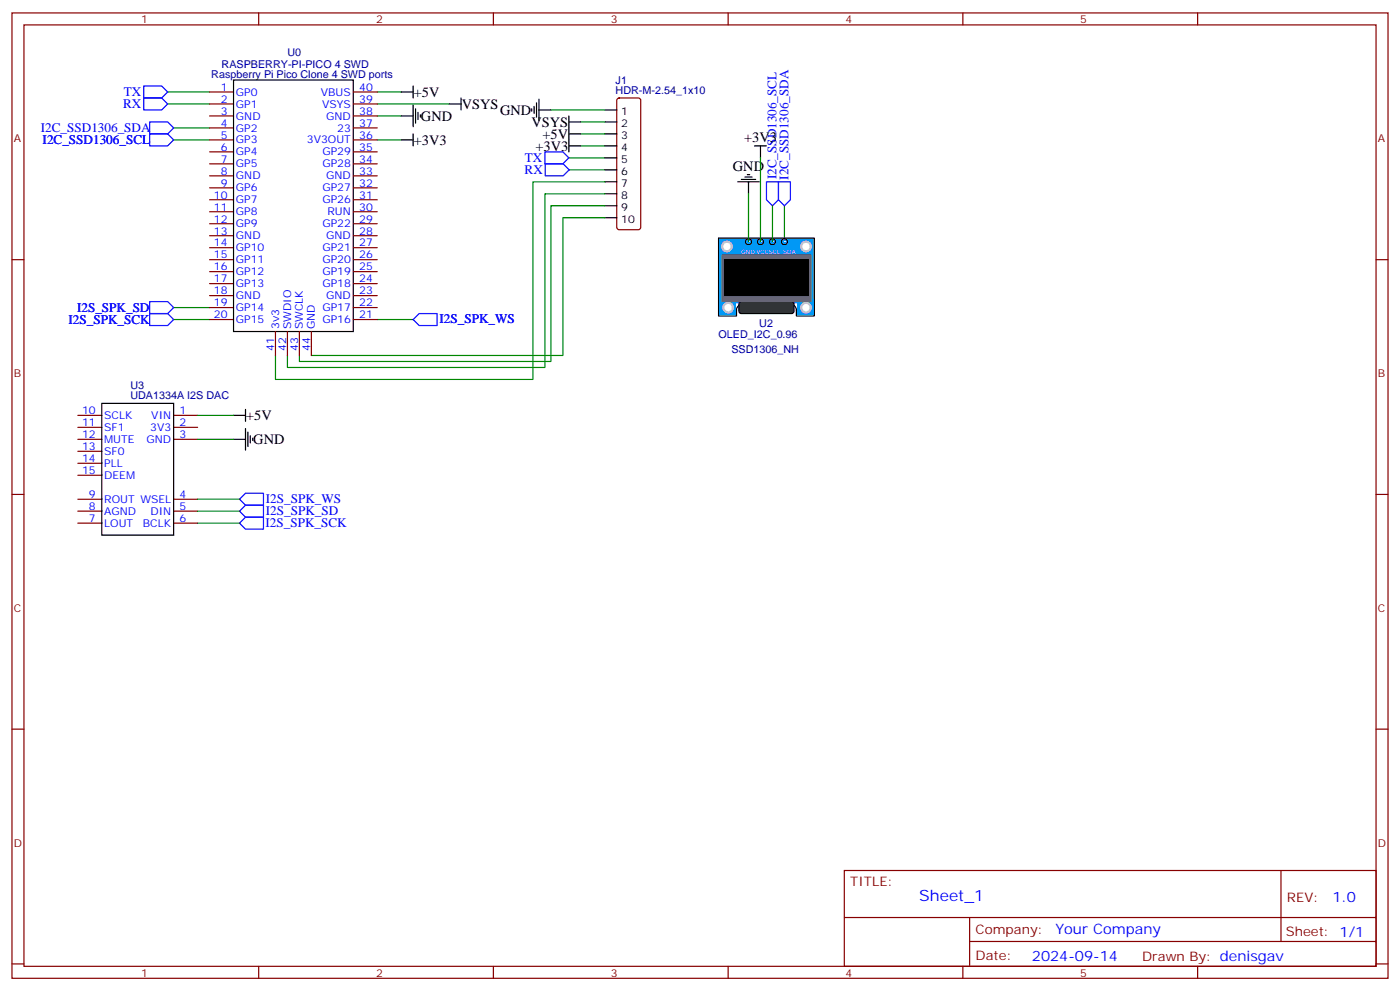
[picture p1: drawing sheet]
<svg xmlns="http://www.w3.org/2000/svg" width="412mm" height="292mm" viewBox="0 0 412 292" stroke-linecap="round" stroke-linejoin="round" font-family="sans-serif">
<g fill="none" stroke="#870000" stroke-width=".35">
<path d="M3.5 3.8h405.4v284.3h-405.4zM7.1 7.3h398.2v277.3h-398.2zM76.2 3.8v3.5M145.3 3.8v3.5M214.5 3.8v3.5M283.6 3.8v3.5M352.8 3.8v3.5M61.7 27.1h7.1M61.7 30.6h7.1M61.7 34.1h7.1M61.7 37.7h7.1M104.1 27.1h7"/>
<path d="M104.1 30.6h7M104.1 34.1h7M104.1 37.7h7M181.9 29.1l.5-.2h5.6l.5 .2 .2 .5v37.4l-.2 .5-.5 .2h-5.6l-.5-.3-.2-.4v-37.4zM61.7 41.2h7.1M61.7 44.7h7.1M61.7 48.3h7.1M61.7 51.8h7.1M61.7 55.3h7.1M61.7 58.8h7.1M104.1 41.2h7M104.1 44.7h7"/>
<path d="M104.1 48.3h7M104.1 51.8h7M104.1 55.3h7M104.1 58.8h7M3.5 76.5h3.6M61.7 76.5h7.1M61.7 62.4h7.1M61.7 65.9h7.1M61.7 69.4h7.1M61.7 73h7.1M104.1 76.5h7M104.1 62.4h7"/>
<path d="M104.1 65.9h7M104.1 69.4h7M104.1 73h7M405.3 76.5h3.6M61.7 80h7.1M61.7 83.5h7.1M61.7 87.1h7.1M61.7 90.6h7.1M61.7 94.1h7.1M81.1 97.6v7.1M84.7 97.6v7.1M88.2 97.6v7.1"/>
<path d="M91.7 97.6v7.1M104.1 80h7M104.1 83.5h7M104.1 87.1h7M104.1 90.6h7M104.1 94.1h7M3.5 145.6h3.6M405.3 145.6h3.6M3.5 214.8h3.6M405.3 214.8h3.6M248.7 256.4h156.6v28.2h-156.6zM377.3 256.4v20.9"/>
<path d="M248.7 270.2h156.5M285.6 277.3h119.6M285.6 270.2v14.2M3.5 283.9h3.6M76.2 284.6v3.5M145.3 284.6v3.5M214.5 284.6v3.5M283.6 284.6v3.5M352.8 284.6v3.5M405.3 283.9h3.6"/>
</g>
<g fill="none" stroke="#008700" stroke-width=".35">
<path d="M49.4 30.6h12.3M49.4 27.1h12.3M51.2 37.7h10.5M111.1 30.6h21.2M111.1 27.1h7.1M111.1 34.1h7.1M162.3 32.4h15.9M171.1 39.4h7.1M171.1 35.9h7.1M51.2 41.2h10.5M111.1 41.2h7.1M167.6 46.5h10.6"/>
<path d="M167.6 50h10.6M171.1 43h7.1M178.2 57.1h-17.7v51.1h-75.8v-3.5M178.2 53.6h-21.2v58.2h-75.9v-7.1M178.2 64.1h-12.4v40.6h-74.1M178.2 60.6h-15.9v45.9h-74.1v-1.8M231.1 60.6v10.6M51.2 94.1h10.5M51.2 90.6h10.5M111.1 94.1h10.6"/>
</g>
<g fill="none" stroke="#000" stroke-width=".35">
<path d="M68.8 23.6h35.3v74h-35.3zM118.2 34.1h3.5M118.2 27.1h3.5M121.7 25.3v3.6M121.7 31v6.3M121.7 39.4v3.6M122.4 32v4.3M123.1 33.1v2.1M123.8 33.8v.7M132.3 30.6h3.5M135.8 28.9v3.5M156.6 32v.7"/>
<path d="M157.3 31.3v2.1M158 30.3v4.2M158.7 32.4h3.6M158.7 29.2v6.4M167.6 34.1v10.6M167.6 35.9h3.5M167.6 39.4h3.5M178.2 32.4h3.5M178.2 35.9h3.5M178.2 39.4h3.5M118.2 41.2h3.5M167.6 43h3.5"/>
<path d="M178.2 43h3.5M178.2 46.5h3.5M178.2 50h3.5M178.2 53.6h3.5M178.2 57.1h3.5M217.3 53.6h6.4M218.4 52.8h4.2M219.4 52.1h2.1M220.1 51.4h.7M220.5 53.6v3.5M222.2 43h3.6M224 43v3.5"/>
<path d="M178.2 60.6h3.5M178.2 64.1h3.5"/>
</g>
<path d="M42.3 28.9h5.3l1.8 1.7-1.8 1.8h-5.3zM42.3 25.3h5.3l1.8 1.8-1.8 1.8h-5.3zM44.1 35.9h5.3l1.8 1.8-1.8 1.7h-5.3zM44.1 39.4h5.3l1.8 1.8-1.8 1.8h-5.3zM160.5 44.7h5.3l1.8 1.8-1.8 1.8h-5.3zM160.6 48.3h5.3l1.8 1.7-1.8 1.8h-5.3zM225.8 53.6h3.5v5.2l-1.8 1.8-1.7-1.8zM229.3 53.6h3.5v5.2l-1.7 1.8-1.8-1.8zM44.1 88.8h5.3l1.8 1.8-1.8 1.8h-5.3zM44.1 92.4h5.3l1.8 1.7-1.8 1.8h-5.3zM121.7 94.1l1.8-1.7h5.3v3.5h-5.3z" fill="none" stroke="#00f" stroke-width=".35"/>
<path d="M211.7 70.1h28.2v19.4h-28.2z" fill="#09f" stroke="#fff" stroke-width=".35"/>
<path d="M211.7 70.1h28.2v23h-5.3v-1.8" fill="none" stroke="#000" stroke-width=".35"/>
<g fill="#fff">
<circle cx="231.1" cy="71.2" r=".18"/>
<circle cx="227.5" cy="71.2" r=".18"/>
<circle cx="220.5" cy="71.2" r=".18"/>
<circle cx="224" cy="71.2" r=".18"/>
</g>
<g fill="#fff" stroke="#ccc" stroke-width=".71">
<circle cx="214.1" cy="72.6" r="1.41"/>
<circle cx="237.4" cy="72.6" r="1.41"/>
</g>
<path d="M219 89.5a1.91 1.91 0 0 0-2 1.8M232.8 89.5a1.91 1.91 0 0 1 1.8 2" fill="none" stroke="#000" stroke-width=".35"/>
<path d="M218.7 89.5h14.1z" fill="#09f" stroke="#000" stroke-width=".35"/>
<g fill="none" stroke="#000" stroke-width=".35">
<path d="M211.7 70.1v23h5.3v-1.8"/>
<circle cx="220.5" cy="71.2" r=".88"/>
<circle cx="224" cy="71.2" r=".88"/>
<circle cx="227.5" cy="71.2" r=".88"/>
<circle cx="231.1" cy="71.2" r=".88"/>
</g>
<path d="M234.9 88.5h4.6v4.2h-4.6z" fill="#09f" stroke="#09f" stroke-width=".35"/>
<circle cx="237.4" cy="90.6" r="1.41" fill="#fff" stroke="#ccc" stroke-width=".71"/>
<path d="M212 88.5h4.6v4.2h-4.6z" fill="#09f" stroke="#09f" stroke-width=".35"/>
<circle cx="214.5" cy="90.6" r="1.41" fill="#fff" stroke="#ccc" stroke-width=".71"/>
<path d="M217.9 89l.5-.2h14.8l.6 .5 .1 2.4-.2 .5-.5 .2h-14.8l-.5-.3-.2-.4v-2.2z" fill="#333" stroke="#000" stroke-width=".35"/>
<path d="M212.7 75.1h26.1v13.7h-26.1z" fill="#666" stroke="#666" stroke-width=".35"/>
<path d="M213.4 76.5h24.7v10.6h-24.7z" fill="#000" stroke="#000" stroke-width=".35"/>
<g fill="none" stroke="#870000" stroke-width=".35">
<path d="M22.9 122.3h7.1M22.9 125.9h7.1M22.9 129.4h7.1M22.9 132.9h7.1M22.9 136.5h7.1M22.9 140h7.1M51.2 122.3h7M51.2 125.9h7M51.2 129.4h7M22.9 147h7.1M22.9 150.6h7.1M22.9 154.1h7.1"/>
<path d="M51.2 147h7M51.2 150.6h7M51.2 154.1h7"/>
</g>
<path d="M30 118.8h21.2v38.8h-21.2zM68.8 122.3h3.5M68.8 129.4h3.5M72.3 120.6v3.5M72.3 126.2v6.4M73 127.3v4.2M73.7 128.3v2.2M74.4 129v.8" fill="none" stroke="#000" stroke-width=".35"/>
<path d="M220.5 57.1v14.1M224 46.5v24.7M227.5 60.6v10.6M58.2 122.3h10.6M58.2 129.4h10.6M58.2 147h12.4M58.2 150.6h12.4M58.2 154.1h12.4" fill="none" stroke="#008700" stroke-width=".35"/>
<path d="M70.6 154.1l1.7-1.8h5.3v3.6h-5.3zM70.6 150.6l1.7-1.8h5.3v3.5h-5.3zM70.6 147l1.7-1.7h5.3v3.5h-5.3z" fill="none" stroke="#00f" stroke-width=".35"/>
<text font-size="4.6" fill="#00f" x="270.8" y="265.4">Sheet_1</text>
<g font-size="4.2">
<text x="121.9" y="28.6">+5V</text>
<text x="124" y="35.6">GND</text>
<text x="136" y="32.1">VSYS</text>
<text x="147.3" y="33.9">GND</text>
<text x="156.6" y="37.4">VSYS</text>
<text x="159.8" y="40.9">+5V</text>
<text x="219.2" y="41.9">+3V3</text>
<text x="121.9" y="42.7">+3V3</text>
<text x="157.7" y="44.4">+3V3</text>
<text x="215.9" y="50.4">GND</text>
<text x="72.5" y="123.8">+5V</text>
<text x="74.6" y="130.8">GND</text>
</g>
<g font-size="4.2" fill="#00f">
<text x="392.5" y="265.7">1.0</text>
<text x="310.9" y="275.2">Your Company</text>
<text x="304" y="283">2024-09-14</text>
</g>
<g font-size="3.9" fill="#00f">
<text x="36.5" y="28.4">TX</text>
<text x="36.3" y="31.9">RX</text>
<text x="12" y="39">I2C_SSD1306_SDA</text>
<text x="12.6" y="42.5">I2C_SSD1306_SCL</text>
<text x="154.6" y="47.8">TX</text>
<text x="154.5" y="51.3">RX</text>
<text x="228.7" y="52.8" transform="rotate(-90 228.7 52.8)">I2C_SSD1306_SCL</text>
<text x="232.3" y="52.9" transform="rotate(-90 232.3 52.9)">I2C_SSD1306_SDA</text>
<text x="20.2" y="95.4">I2S_SPK_SCK</text>
<text x="22.7" y="91.9">I2S_SPK_SD</text>
<text x="129.5" y="95.3">I2S_SPK_WS</text>
<text x="78.3" y="148.3">I2S_SPK_WS</text>
<text x="78.2" y="155.3">I2S_SPK_SCK</text>
<text x="78.3" y="151.8">I2S_SPK_SD</text>
</g>
<g font-size="3.9" fill="#800">
<text x="250.5" y="261">TITLE:</text>
<text x="379.1" y="265.7">REV:</text>
<text x="287.4" y="275.2">Company:</text>
<text x="378.7" y="275.8">Sheet: 1/1</text>
<text x="287.4" y="282.9">Date:</text>
<text x="336.4" y="282.9">Drawn By: denisgav</text>
</g>
<g font-size="3.2" fill="#800">
<text x="41.6" y="6.8">1</text>
<text x="110.8" y="6.8">2</text>
<text x="179.9" y="6.8">3</text>
<text x="249.1" y="6.8">4</text>
<text x="318.2" y="6.8">5</text>
<text x="4.1" y="41.9">A</text>
<text x="405.9" y="41.9">A</text>
<text x="4.1" y="111.1">B</text>
<text x="405.9" y="111.1">B</text>
<text x="4.1" y="180.2">C</text>
<text x="405.9" y="180.2">C</text>
<text x="4.1" y="249.3">D</text>
<text x="405.9" y="249.3">D</text>
<text x="41.6" y="287.6">1</text>
<text x="110.8" y="287.6">2</text>
<text x="179.9" y="287.6">3</text>
<text x="249.1" y="287.6">4</text>
<text x="318.2" y="287.6">5</text>
</g>
<g font-size="3.2" fill="#000080">
<text x="84.7" y="16.5">U0</text>
<text x="62.2" y="22.9">Raspberry Pi Pico Clone 4 SWD ports</text>
<text x="65.3" y="20">RASPBERRY-PI-PICO 4 SWD</text>
<text x="181.4" y="27.8">HDR-M-2.54_1x10</text>
<text x="181.4" y="24.6">J1</text>
<text x="211.7" y="99.4">OLED_I2C_0.96</text>
<text x="223.7" y="96.4">U2</text>
<text x="215.4" y="104.1">SSD1306_NH</text>
<text x="38.4" y="117.5">UDA1334A I2S DAC</text>
<text x="38.4" y="114.5">U3</text>
</g>
<g font-size="3.2" fill="#00f">
<text x="65" y="26.7">1</text>
<text x="69.5" y="28.2">GP0</text>
<text x="94.5" y="28.2">VBUS</text>
<text x="105.8" y="26.7">40</text>
<text x="65" y="30.3">2</text>
<text x="65" y="33.8">3</text>
<text x="69.5" y="31.7">GP1</text>
<text x="69.5" y="35.2">GND</text>
<text x="94.9" y="31.7">VSYS</text>
<text x="96.1" y="35.2">GND</text>
<text x="105.8" y="33.8">38</text>
<text x="105.8" y="30.3">39</text>
<text x="65" y="37.3">4</text>
<text x="65" y="40.9">5</text>
<text x="69.5" y="38.7">GP2</text>
<text x="99.3" y="38.7">23</text>
<text x="105.8" y="40.9">36</text>
<text x="105.8" y="37.3">37</text>
<text x="65" y="44.4">6</text>
<text x="65" y="47.9">7</text>
<text x="69.5" y="42.3">GP3</text>
<text x="69.5" y="45.8">GP4</text>
<text x="90.4" y="42.3">3V3OUT</text>
<text x="95" y="45.8">GP29</text>
<text x="105.8" y="47.9">34</text>
<text x="105.8" y="44.4">35</text>
<text x="65" y="51.4">8</text>
<text x="69.5" y="49.3">GP5</text>
<text x="69.5" y="52.8">GND</text>
<text x="95" y="49.3">GP28</text>
<text x="96.1" y="52.8">GND</text>
<text x="105.8" y="51.4">33</text>
<text x="63" y="58.5">10</text>
<text x="65" y="55">9</text>
<text x="69.5" y="56.4">GP6</text>
<text x="69.5" y="59.9">GP7</text>
<text x="95" y="59.9">GP26</text>
<text x="95" y="56.4">GP27</text>
<text x="105.8" y="58.5">31</text>
<text x="105.8" y="55">32</text>
<text x="63" y="62">11</text>
<text x="63" y="65.5">12</text>
<text x="69.5" y="63.4">GP8</text>
<text x="96.5" y="63.4">RUN</text>
<text x="105.8" y="65.5">29</text>
<text x="105.8" y="62">30</text>
<text x="63" y="69.1">13</text>
<text x="69.5" y="67">GP9</text>
<text x="69.5" y="70.5">GND</text>
<text x="95" y="67">GP22</text>
<text x="96.1" y="70.5">GND</text>
<text x="105.8" y="69.1">28</text>
<text x="63" y="72.6">14</text>
<text x="63" y="76.1">15</text>
<text x="69.5" y="74">GP10</text>
<text x="69.5" y="77.5">GP11</text>
<text x="95" y="77.5">GP20</text>
<text x="95" y="74">GP21</text>
<text x="105.8" y="76.1">26</text>
<text x="105.8" y="72.6">27</text>
<text x="63" y="79.7">16</text>
<text x="63" y="83.2">17</text>
<text x="69.5" y="81.1">GP12</text>
<text x="95" y="81.1">GP19</text>
<text x="105.8" y="83.2">24</text>
<text x="105.8" y="79.7">25</text>
<text x="63" y="86.7">18</text>
<text x="69.5" y="84.6">GP13</text>
<text x="69.5" y="88.1">GND</text>
<text x="95" y="84.6">GP18</text>
<text x="96.1" y="88.1">GND</text>
<text x="105.8" y="86.7">23</text>
<text x="63" y="90.2">19</text>
<text x="63" y="93.8">20</text>
<text x="69.5" y="91.7">GP14</text>
<text x="69.5" y="95.2">GP15</text>
<text x="95" y="91.7">GP17</text>
<text x="95" y="95.2">GP16</text>
<text x="105.8" y="90.2">22</text>
<text x="105.8" y="93.8">21</text>
<text x="82.2" y="96.9" transform="rotate(-90 82.2 96.9)">3v3</text>
<text x="85.7" y="96.9" transform="rotate(-90 85.7 96.9)">SWDIO</text>
<text x="89.3" y="96.9" transform="rotate(-90 89.3 96.9)">SWCLK</text>
<text x="92.8" y="96.9" transform="rotate(-90 92.8 96.9)">GND</text>
<text x="80.8" y="103.4" transform="rotate(-90 80.8 103.4)">41</text>
<text x="84.3" y="103.4" transform="rotate(-90 84.3 103.4)">42</text>
<text x="87.8" y="103.4" transform="rotate(-90 87.8 103.4)">43</text>
<text x="91.4" y="103.4" transform="rotate(-90 91.4 103.4)">44</text>
<text x="24.2" y="122">10</text>
<text x="24.2" y="125.5">11</text>
<text x="30.7" y="123.4">SCLK</text>
<text x="44.6" y="123.4">VIN</text>
<text x="52.9" y="122">1</text>
<text x="52.9" y="125.5">2</text>
<text x="24.2" y="129">12</text>
<text x="30.7" y="126.9">SF1</text>
<text x="30.7" y="130.5">MUTE</text>
<text x="43.2" y="130.5">GND</text>
<text x="44.2" y="126.9">3V3</text>
<text x="52.9" y="129">3</text>
<text x="24.2" y="132.6">13</text>
<text x="24.2" y="136.1">14</text>
<text x="30.7" y="134">SF0</text>
<text x="30.7" y="137.5">PLL</text>
<text x="24.2" y="139.6">15</text>
<text x="30.7" y="141">DEEM</text>
<text x="26.2" y="146.7">9</text>
<text x="30.7" y="148.1">ROUT WSEL</text>
<text x="52.9" y="146.7">4</text>
<text x="26.2" y="153.7">7</text>
<text x="26.2" y="150.2">8</text>
<text x="30.7" y="155.2">LOUT</text>
<text x="30.7" y="151.6">AGND</text>
<text x="42.1" y="155.2">BCLK</text>
<text x="44.3" y="151.6">DIN</text>
<text x="52.9" y="150.2">5</text>
<text x="52.9" y="153.7">6</text>
</g>
<g font-size="3.2">
<text x="183" y="33.8">1</text>
<text x="183" y="37.3">2</text>
<text x="183" y="40.9">3</text>
<text x="183" y="44.4">4</text>
<text x="183" y="47.9">5</text>
<text x="183" y="51.4">6</text>
<text x="183" y="55">7</text>
<text x="183" y="58.5">8</text>
<text x="183" y="62">9</text>
<text x="183" y="65.5">10</text>
</g>
<text font-size="1.8" fill="#fff" x="218.4" y="74.7">GND VCCSCL SDA</text>
</svg>
